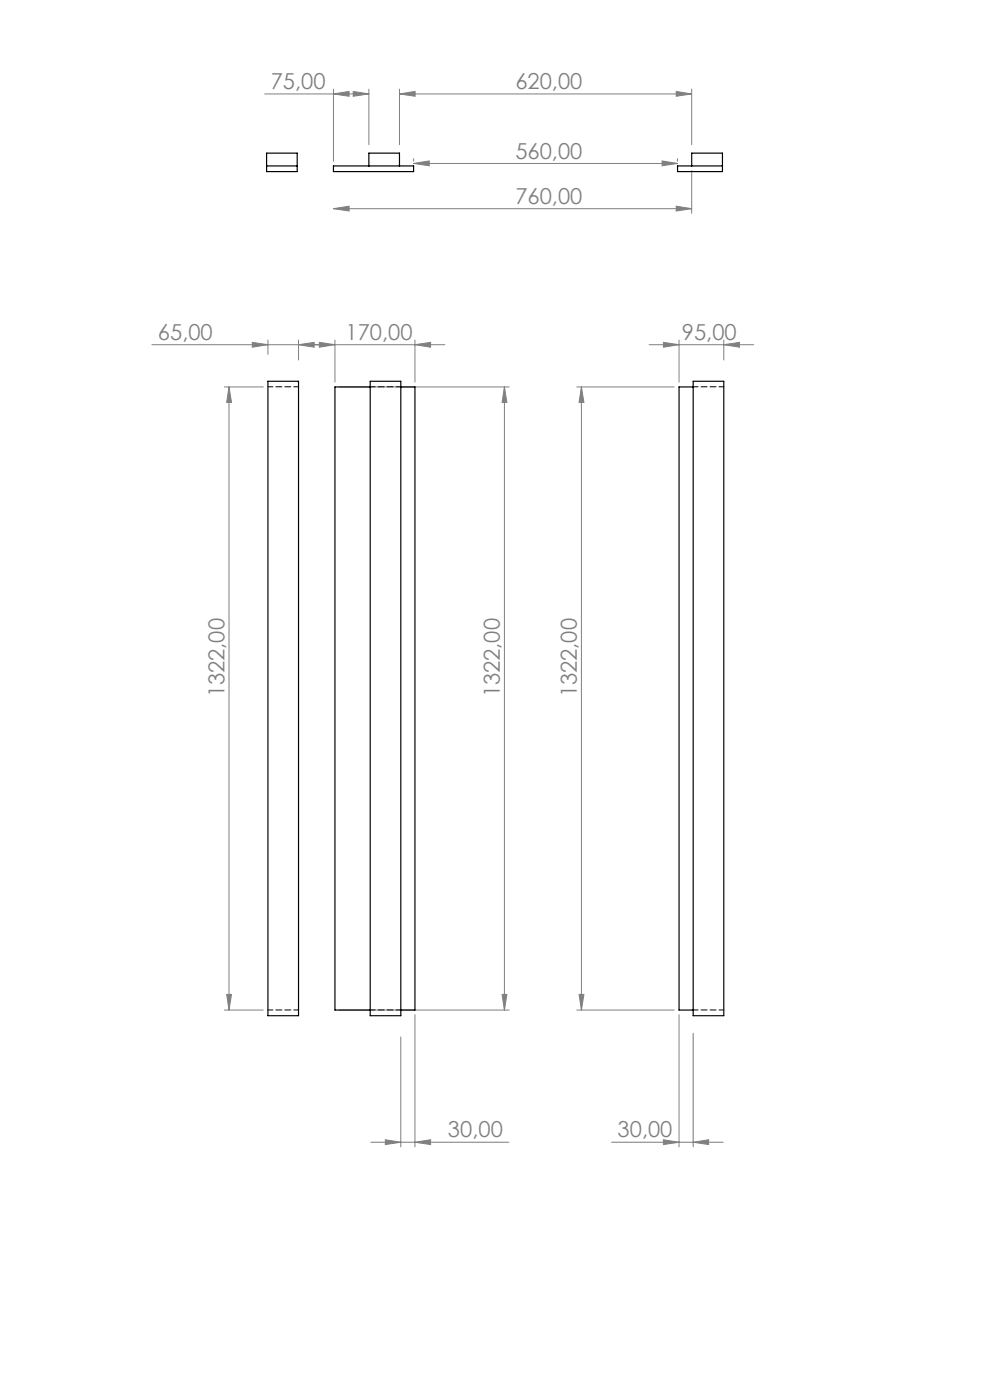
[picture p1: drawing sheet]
<svg xmlns="http://www.w3.org/2000/svg" width="210mm" height="297mm" viewBox="0 0 210 297" stroke-linecap="round" stroke-linejoin="round" font-family="sans-serif">
<g fill="none" stroke="#808080" stroke-width=".21">
<path d="M56.1 19.9h22.1M70.7 19.9l3.3-.5v1zM70.7 18.9v15.3M74.9 19.4l3.3 .5-3.3 .5zM78.2 18.9v11.8M84.7 19.9l3.4-.5v1zM84.7 19.9h62M84.7 18.9v11.8M143.4 19.4l3.3 .5-3.3 .5zM146.7 18.9v11.8M87.7 34.7l3.4-.6v1.1zM87.7 33.7v.5"/>
<path d="M87.7 34.7h56M140.4 34.1l3.3 .6-3.3 .5zM143.7 33.7v.5M146.7 36.2v9.1M70.7 44.3l3.3-.6v1.1zM70.7 44.3h76M143.4 43.7l3.3 .6-3.3 .5zM32.2 73.1h62.2M53.5 72.6l3.3 .5-3.3 .6zM56.8 72.1v3.1M63.3 73.1l3.3-.5v1.1zM63.3 72.1v4.3"/>
<path d="M67.7 72.6l3.3 .5-3.3 .6zM71 72.1v9M88 73.1l3.3-.5v1.1zM88 72.1v9M137.7 73.1h22.2M140.7 72.6l3.3 .5-3.3 .6zM144 72.1v9M153.5 73.1l3.3-.5v1.1zM153.5 72.1v4.3M47.6 82.1h8.2M48.6 82.1l.5 3.3h-1zM48.6 82.1v132.2"/>
<path d="M72 82.1h36M107 82.1l.5 3.3h-1zM107 82.1v132.2M122.3 82.1h20.7M123.3 82.1l.6 3.3h-1.1zM123.3 82.1v132.2M47.6 214.3h8.2M48.1 211h1l-.5 3.3zM72 214.3h36M85 220v23.3M88 215.3v28M106.5 211h1l-.5 3.3z"/>
<path d="M122.3 214.3h20.7M122.8 211h1.1l-.6 3.3zM144 215.3v28M147 219.2v24.1M78.7 242.3h29.2M81.7 241.8l3.3 .5-3.3 .5zM88 242.3l3.3-.5v1zM129.7 242.3h23.7M140.7 241.8l3.3 .5-3.3 .5zM147 242.3l3.3-.5v1z"/>
</g>
<g fill="#808080">
<path d="M88 73.1l3.3-.5v1.1zM67.7 72.6l3.3 .5-3.3 .6zM63.3 73.1l3.3-.5v1.1zM53.5 72.6l3.3 .5-3.3 .6z"/>
<path d="M70.7 19.9l3.3-.5v1zM74.9 19.4l3.3 .5-3.3 .5zM70.7 44.3l3.3-.6v1.1zM143.4 43.7l3.3 .6-3.3 .5zM87.7 34.7l3.4-.6v1.1zM140.4 34.1l3.3 .6-3.3 .5z"/>
<path d="M140.7 72.6l3.3 .5-3.3 .6zM153.5 73.1l3.3-.5v1.1z"/>
<path d="M81.7 241.8l3.3 .5-3.3 .5zM88 242.3l3.3-.5v1z"/>
<path d="M147 242.3l3.3-.5v1zM140.7 241.8l3.3 .5-3.3 .5z"/>
<path d="M106.5 211h1l-.5 3.3zM107 82.1l.5 3.3h-1zM122.8 211h1.1l-.6 3.3zM123.3 82.1l.6 3.3h-1.1z"/>
<path d="M48.6 82.1l.5 3.3h-1zM48.1 211h1l-.5 3.3z"/>
<path d="M84.7 19.9l3.4-.5v1zM143.4 19.4l3.3 .5-3.3 .5z"/>
</g>
<path d="M56.6 32.5h6.4v3.9h-6.4zM56.6 35.2h6.4M70.7 35.2h17v1.2h-17zM78.2 35.2v-2.7h6.5v2.7M146.7 35.2v-2.7h6.5v3.9h-9.5v-1.2h9.5M56.8 80.9h6.5v134.6h-6.5zM78.5 82.1h-7.5v132.2h7.5M78.5 80.9h6.5v134.6h-6.5zM85 82.1h3v132.2h-3M147 82.1h-3v132.2h3M147 80.9h6.5v134.6h-6.5z" fill="none" stroke="#000" stroke-width=".25"/>
<path d="M63.3 82.1h-6.5M85 82.1h-6.5M153.5 82.1h-6.5M56.8 214.3h6.5M78.5 214.3h6.5M147 214.3h6.5" fill="none" stroke="#000" stroke-width=".21" stroke-dasharray="1.3 .6" stroke-dashoffset=".2"/>
<g font-size="4.7" fill="#808080">
<text x="57.4" y="18.9">75,00</text>
<text x="109.3" y="18.9">620,00</text>
<text x="109.3" y="33.6">560,00</text>
<text x="109.3" y="43.2">760,00</text>
<text x="33.5" y="72.1">65,00</text>
<text x="73.3" y="72.1">170,00</text>
<text x="144.6" y="72.1">95,00</text>
<text x="47.6" y="148" transform="rotate(-90 47.6 148)">1322,00</text>
<text x="106" y="148" transform="rotate(-90 106 148)">1322,00</text>
<text x="122.3" y="148" transform="rotate(-90 122.3 148)">1322,00</text>
<text x="95" y="241.3">30,00</text>
<text x="131" y="241.3">30,00</text>
</g>
</svg>
